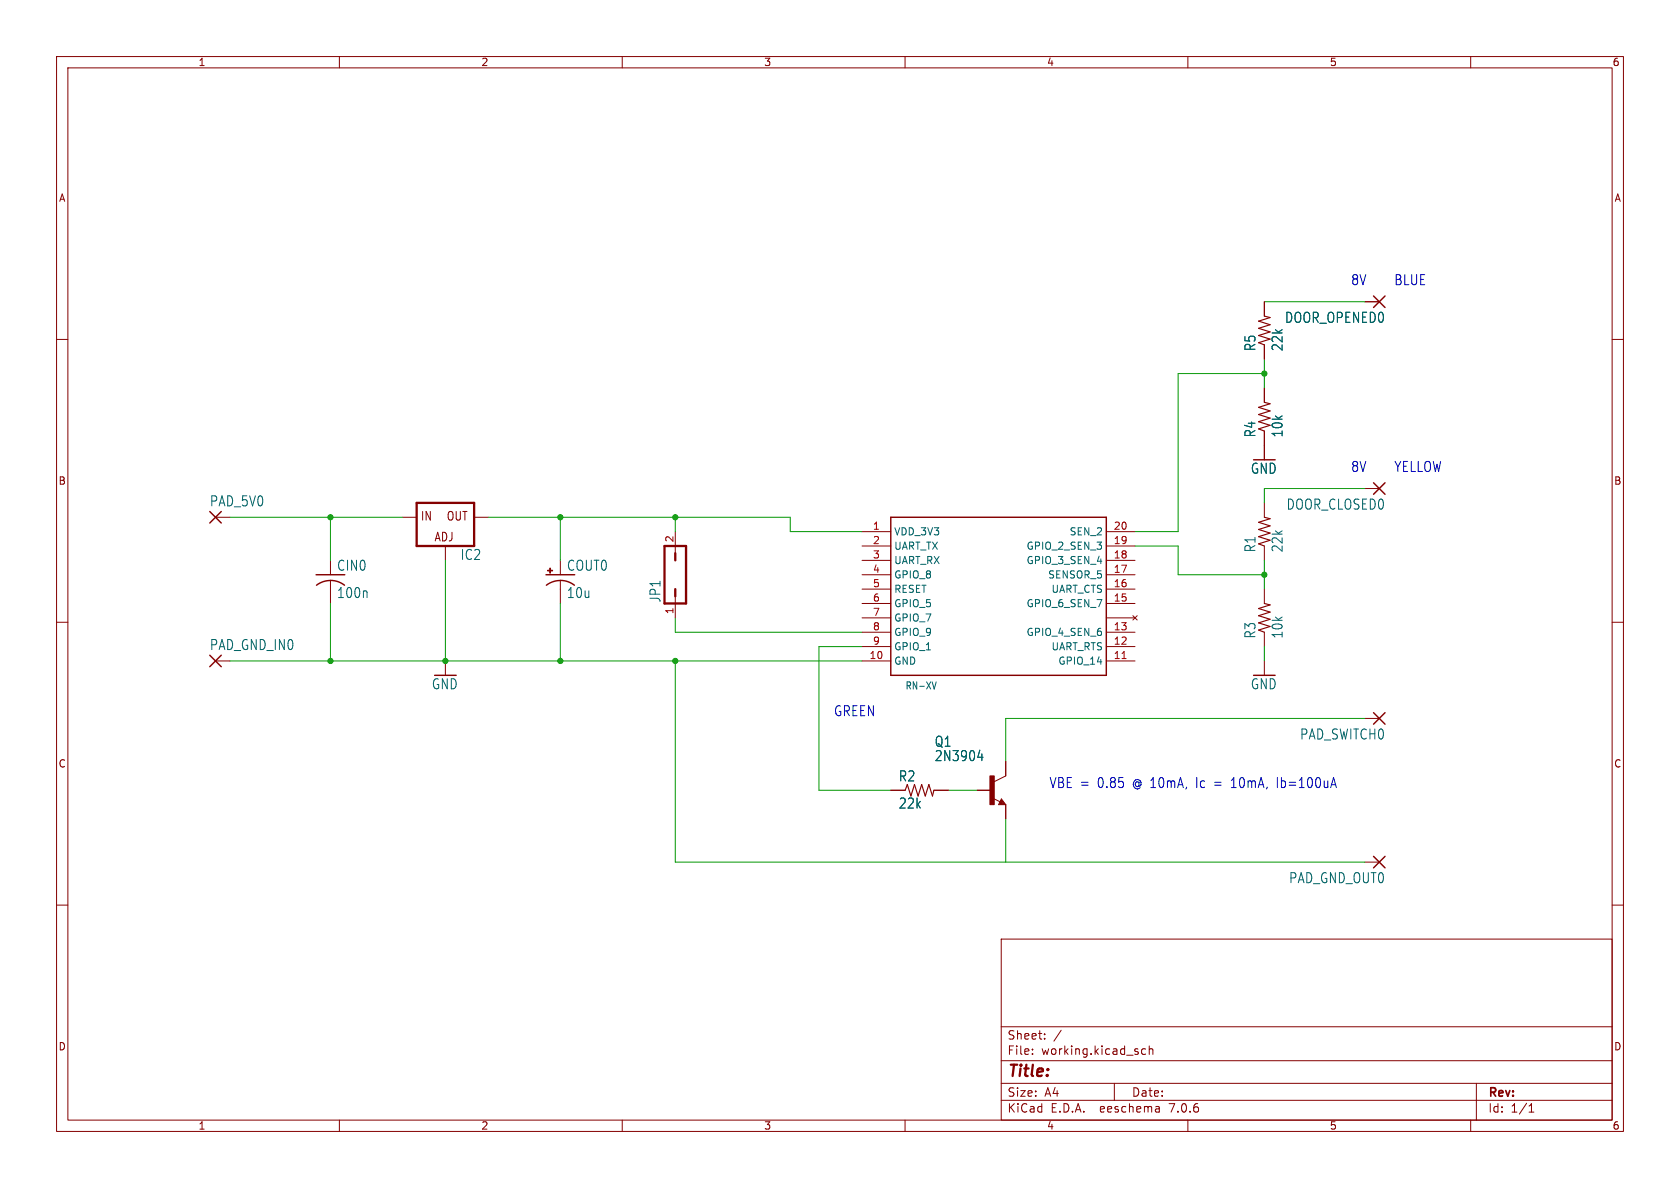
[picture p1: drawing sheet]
(kicad_sch (version 20230121) (generator eeschema)

 (paper "A4")

 (lib_symbols
  (symbol "working-eagle-import:2,54/1,0" (in_bom yes) (on_board yes)
   (property "Reference" "PAD" (at -1.143 1.8542 0) (effects (font (size 1.778 1.5113)) (justify left bottom)))
   (property "Value" "" (at -1.143 -3.302 0) (effects (font (size 1.778 1.5113)) (justify left bottom)))
   (property "Footprint" "working:2,54_1,0" (at 0 0 0) (effects (font (size 1.27 1.27)) hide))
   (property "Datasheet" "" (at 0 0 0) (effects (font (size 1.27 1.27)) hide))
   (property "ki_locked" "" (at 0 0 0) (effects (font (size 1.27 1.27))))
   (symbol "2,54/1,0_1_0"
    (polyline (pts (xy -1.016 -1.016) (xy 1.016 1.016)) (stroke (width 0.254) (type solid)) (fill (type none)))
    (polyline (pts (xy -1.016 1.016) (xy 1.016 -1.016)) (stroke (width 0.254) (type solid)) (fill (type none)))
    (pin passive line (at 2.54 0 180) (length 2.54) (name "P" (effects (font (size 0 0)))) (number "1" (effects (font (size 0 0)))))))
  (symbol "working-eagle-import:2N3904" (in_bom yes) (on_board yes)
   (property "Reference" "Q" (at -10.16 7.62 0) (effects (font (size 1.778 1.5113)) (justify left bottom)))
   (property "Value" "" (at -10.16 5.08 0) (effects (font (size 1.778 1.5113)) (justify left bottom)))
   (property "Footprint" "working:TO92" (at 0 0 0) (effects (font (size 1.27 1.27)) hide))
   (property "Datasheet" "" (at 0 0 0) (effects (font (size 1.27 1.27)) hide))
   (property "ki_locked" "" (at 0 0 0) (effects (font (size 1.27 1.27))))
   (symbol "2N3904_1_0"
    (rectangle (start -0.254 -2.54) (end 0.508 2.54) (stroke (width 0) (type default)) (fill (type outline)))
    (polyline (pts (xy 1.27 -2.54) (xy 1.778 -1.524)) (stroke (width 0.1524) (type solid)) (fill (type none)))
    (polyline (pts (xy 1.524 -2.413) (xy 2.286 -2.413)) (stroke (width 0.254) (type solid)) (fill (type none)))
    (polyline (pts (xy 1.524 -2.286) (xy 1.905 -2.286)) (stroke (width 0.254) (type solid)) (fill (type none)))
    (polyline (pts (xy 1.54 -2.04) (xy 0.308 -1.424)) (stroke (width 0.1524) (type solid)) (fill (type none)))
    (polyline (pts (xy 1.778 -1.778) (xy 1.524 -2.286)) (stroke (width 0.254) (type solid)) (fill (type none)))
    (polyline (pts (xy 1.778 -1.524) (xy 2.54 -2.54)) (stroke (width 0.1524) (type solid)) (fill (type none)))
    (polyline (pts (xy 1.905 -2.286) (xy 1.778 -2.032)) (stroke (width 0.254) (type solid)) (fill (type none)))
    (polyline (pts (xy 2.286 -2.413) (xy 1.778 -1.778)) (stroke (width 0.254) (type solid)) (fill (type none)))
    (polyline (pts (xy 2.54 -2.54) (xy 1.27 -2.54)) (stroke (width 0.1524) (type solid)) (fill (type none)))
    (polyline (pts (xy 2.54 2.54) (xy 0.508 1.524)) (stroke (width 0.1524) (type solid)) (fill (type none)))
    (pin passive line (at 2.54 5.08 270) (length 2.54) (name "C" (effects (font (size 0 0)))) (number "1" (effects (font (size 0 0)))))
    (pin passive line (at -2.54 0 0) (length 2.54) (name "B" (effects (font (size 0 0)))) (number "2" (effects (font (size 0 0)))))
    (pin passive line (at 2.54 -5.08 90) (length 2.54) (name "E" (effects (font (size 0 0)))) (number "3" (effects (font (size 0 0)))))))
  (symbol "working-eagle-import:C-US025-024X044" (in_bom yes) (on_board yes)
   (property "Reference" "C" (at 1.016 0.635 0) (effects (font (size 1.778 1.5113)) (justify left bottom)))
   (property "Value" "" (at 1.016 -4.191 0) (effects (font (size 1.778 1.5113)) (justify left bottom)))
   (property "Footprint" "working:C025-024X044" (at 0 0 0) (effects (font (size 1.27 1.27)) hide))
   (property "Datasheet" "" (at 0 0 0) (effects (font (size 1.27 1.27)) hide))
   (property "ki_locked" "" (at 0 0 0) (effects (font (size 1.27 1.27))))
   (symbol "C-US025-024X044_1_0"
    (arc (start 0 -1.0161) (mid -1.302 -1.2303) (end -2.4668 -1.8504) (stroke (width 0.254) (type solid)) (fill (type none)))
    (polyline (pts (xy -2.54 0) (xy 2.54 0)) (stroke (width 0.254) (type solid)) (fill (type none)))
    (polyline (pts (xy 0 -1.016) (xy 0 -2.54)) (stroke (width 0.1524) (type solid)) (fill (type none)))
    (arc (start 2.4892 -1.8541) (mid 1.3158 -1.2194) (end 0 -1) (stroke (width 0.254) (type solid)) (fill (type none)))
    (pin passive line (at 0 2.54 270) (length 2.54) (name "1" (effects (font (size 0 0)))) (number "1" (effects (font (size 0 0)))))
    (pin passive line (at 0 -5.08 90) (length 2.54) (name "2" (effects (font (size 0 0)))) (number "2" (effects (font (size 0 0)))))))
  (symbol "working-eagle-import:CPOL-USE2,5-6E" (in_bom yes) (on_board yes)
   (property "Reference" "C" (at 1.016 0.635 0) (effects (font (size 1.778 1.5113)) (justify left bottom)))
   (property "Value" "" (at 1.016 -4.191 0) (effects (font (size 1.778 1.5113)) (justify left bottom)))
   (property "Footprint" "working:E2,5-6E" (at 0 0 0) (effects (font (size 1.27 1.27)) hide))
   (property "Datasheet" "" (at 0 0 0) (effects (font (size 1.27 1.27)) hide))
   (property "ki_locked" "" (at 0 0 0) (effects (font (size 1.27 1.27))))
   (symbol "CPOL-USE2,5-6E_1_0"
    (rectangle (start -2.253 0.668) (end -1.364 0.795) (stroke (width 0) (type default)) (fill (type outline)))
    (rectangle (start -1.872 0.287) (end -1.745 1.176) (stroke (width 0) (type default)) (fill (type outline)))
    (arc (start 0 -1.0161) (mid -1.3021 -1.2303) (end -2.4669 -1.8504) (stroke (width 0.254) (type solid)) (fill (type none)))
    (polyline (pts (xy -2.54 0) (xy 2.54 0)) (stroke (width 0.254) (type solid)) (fill (type none)))
    (polyline (pts (xy 0 -1.016) (xy 0 -2.54)) (stroke (width 0.1524) (type solid)) (fill (type none)))
    (arc (start 2.4892 -1.8541) (mid 1.3158 -1.2194) (end 0 -1) (stroke (width 0.254) (type solid)) (fill (type none)))
    (pin passive line (at 0 2.54 270) (length 2.54) (name "+" (effects (font (size 0 0)))) (number "+" (effects (font (size 0 0)))))
    (pin passive line (at 0 -5.08 90) (length 2.54) (name "-" (effects (font (size 0 0)))) (number "-" (effects (font (size 0 0)))))))
  (symbol "working-eagle-import:GND" (power) (in_bom yes) (on_board yes)
   (property "Reference" "#GND" (at 0 0 0) (effects (font (size 1.27 1.27)) hide))
   (property "Value" "GND" (at -2.54 -2.54 0) (effects (font (size 1.778 1.5113)) (justify left bottom)))
   (property "Footprint" "" (at 0 0 0) (effects (font (size 1.27 1.27)) hide))
   (property "Datasheet" "" (at 0 0 0) (effects (font (size 1.27 1.27)) hide))
   (property "ki_locked" "" (at 0 0 0) (effects (font (size 1.27 1.27))))
   (symbol "GND_1_0"
    (polyline (pts (xy -1.905 0) (xy 1.905 0)) (stroke (width 0.254) (type solid)) (fill (type none)))
    (pin power_in line (at 0 2.54 270) (length 2.54) (name "GND" (effects (font (size 0 0)))) (number "1" (effects (font (size 0 0)))))))
  (symbol "working-eagle-import:JP1Q" (in_bom yes) (on_board yes)
   (property "Reference" "JP" (at -2.54 -5.08 90) (effects (font (size 1.778 1.5113)) (justify left bottom)))
   (property "Value" "" (at 4.445 -5.08 90) (effects (font (size 1.778 1.5113)) (justify left bottom)))
   (property "Footprint" "working:JP1" (at 0 0 0) (effects (font (size 1.27 1.27)) hide))
   (property "Datasheet" "" (at 0 0 0) (effects (font (size 1.27 1.27)) hide))
   (property "ki_locked" "" (at 0 0 0) (effects (font (size 1.27 1.27))))
   (symbol "JP1Q_1_0"
    (polyline (pts (xy -1.905 -5.08) (xy -1.905 5.08)) (stroke (width 0.4064) (type solid)) (fill (type none)))
    (polyline (pts (xy -1.905 5.08) (xy 1.905 5.08)) (stroke (width 0.4064) (type solid)) (fill (type none)))
    (polyline (pts (xy 0 -3.81) (xy 0 -5.08)) (stroke (width 0.1524) (type solid)) (fill (type none)))
    (polyline (pts (xy 0 -2.54) (xy 0 -3.81)) (stroke (width 0.4064) (type solid)) (fill (type none)))
    (polyline (pts (xy 0 2.54) (xy 0 3.81)) (stroke (width 0.4064) (type solid)) (fill (type none)))
    (polyline (pts (xy 0 3.81) (xy 0 5.08)) (stroke (width 0.1524) (type solid)) (fill (type none)))
    (polyline (pts (xy 1.905 -5.08) (xy -1.905 -5.08)) (stroke (width 0.4064) (type solid)) (fill (type none)))
    (polyline (pts (xy 1.905 5.08) (xy 1.905 -5.08)) (stroke (width 0.4064) (type solid)) (fill (type none)))
    (pin passive line (at 0 -7.62 90) (length 2.54) (name "1" (effects (font (size 0 0)))) (number "1" (effects (font (size 1.27 1.27)))))
    (pin passive line (at 0 7.62 270) (length 2.54) (name "2" (effects (font (size 0 0)))) (number "2" (effects (font (size 1.27 1.27)))))))
  (symbol "working-eagle-import:LM317TS" (in_bom yes) (on_board yes)
   (property "Reference" "IC" (at 2.54 -7.62 0) (effects (font (size 1.778 1.5113)) (justify left bottom)))
   (property "Value" "" (at 2.54 -10.16 0) (effects (font (size 1.778 1.5113)) (justify left bottom)))
   (property "Footprint" "working:317TS" (at 0 0 0) (effects (font (size 1.27 1.27)) hide))
   (property "Datasheet" "" (at 0 0 0) (effects (font (size 1.27 1.27)) hide))
   (property "ki_locked" "" (at 0 0 0) (effects (font (size 1.27 1.27))))
   (symbol "LM317TS_1_0"
    (polyline (pts (xy -5.08 -5.08) (xy 5.08 -5.08)) (stroke (width 0.4064) (type solid)) (fill (type none)))
    (polyline (pts (xy -5.08 2.54) (xy -5.08 -5.08)) (stroke (width 0.4064) (type solid)) (fill (type none)))
    (polyline (pts (xy 5.08 -5.08) (xy 5.08 2.54)) (stroke (width 0.4064) (type solid)) (fill (type none)))
    (polyline (pts (xy 5.08 2.54) (xy -5.08 2.54)) (stroke (width 0.4064) (type solid)) (fill (type none)))
    (text "ADJ" (at -2.032 -4.318 0) (effects (font (size 1.524 1.2954)) (justify left bottom)))
    (text "IN" (at -4.445 -0.635 0) (effects (font (size 1.524 1.2954)) (justify left bottom)))
    (text "OUT" (at 0.127 -0.635 0) (effects (font (size 1.524 1.2954)) (justify left bottom)))
    (pin input line (at 0 -7.62 90) (length 2.54) (name "ADJ" (effects (font (size 0 0)))) (number "1" (effects (font (size 0 0)))))
    (pin passive line (at 7.62 0 180) (length 2.54) (name "OUT" (effects (font (size 0 0)))) (number "2" (effects (font (size 0 0)))))
    (pin input line (at -7.62 0 0) (length 2.54) (name "IN" (effects (font (size 0 0)))) (number "3" (effects (font (size 0 0)))))))
  (symbol "working-eagle-import:R-US_0204/2V" (in_bom yes) (on_board yes)
   (property "Reference" "R" (at -3.81 1.4986 0) (effects (font (size 1.778 1.5113)) (justify left bottom)))
   (property "Value" "" (at -3.81 -3.302 0) (effects (font (size 1.778 1.5113)) (justify left bottom)))
   (property "Footprint" "working:0204V" (at 0 0 0) (effects (font (size 1.27 1.27)) hide))
   (property "Datasheet" "" (at 0 0 0) (effects (font (size 1.27 1.27)) hide))
   (property "ki_locked" "" (at 0 0 0) (effects (font (size 1.27 1.27))))
   (symbol "R-US_0204/2V_1_0"
    (polyline (pts (xy -2.54 0) (xy -2.159 1.016)) (stroke (width 0.2032) (type solid)) (fill (type none)))
    (polyline (pts (xy -2.159 1.016) (xy -1.524 -1.016)) (stroke (width 0.2032) (type solid)) (fill (type none)))
    (polyline (pts (xy -1.524 -1.016) (xy -0.889 1.016)) (stroke (width 0.2032) (type solid)) (fill (type none)))
    (polyline (pts (xy -0.889 1.016) (xy -0.254 -1.016)) (stroke (width 0.2032) (type solid)) (fill (type none)))
    (polyline (pts (xy -0.254 -1.016) (xy 0.381 1.016)) (stroke (width 0.2032) (type solid)) (fill (type none)))
    (polyline (pts (xy 0.381 1.016) (xy 1.016 -1.016)) (stroke (width 0.2032) (type solid)) (fill (type none)))
    (polyline (pts (xy 1.016 -1.016) (xy 1.651 1.016)) (stroke (width 0.2032) (type solid)) (fill (type none)))
    (polyline (pts (xy 1.651 1.016) (xy 2.286 -1.016)) (stroke (width 0.2032) (type solid)) (fill (type none)))
    (polyline (pts (xy 2.286 -1.016) (xy 2.54 0)) (stroke (width 0.2032) (type solid)) (fill (type none)))
    (pin passive line (at -5.08 0 0) (length 2.54) (name "1" (effects (font (size 0 0)))) (number "1" (effects (font (size 0 0)))))
    (pin passive line (at 5.08 0 180) (length 2.54) (name "2" (effects (font (size 0 0)))) (number "2" (effects (font (size 0 0)))))))
  (symbol "working-eagle-import:R-US_0207/12" (in_bom yes) (on_board yes)
   (property "Reference" "R" (at -3.81 1.4986 0) (effects (font (size 1.778 1.5113)) (justify left bottom)))
   (property "Value" "" (at -3.81 -3.302 0) (effects (font (size 1.778 1.5113)) (justify left bottom)))
   (property "Footprint" "working:0207_12" (at 0 0 0) (effects (font (size 1.27 1.27)) hide))
   (property "Datasheet" "" (at 0 0 0) (effects (font (size 1.27 1.27)) hide))
   (property "ki_locked" "" (at 0 0 0) (effects (font (size 1.27 1.27))))
   (symbol "R-US_0207/12_1_0"
    (polyline (pts (xy -2.54 0) (xy -2.159 1.016)) (stroke (width 0.2032) (type solid)) (fill (type none)))
    (polyline (pts (xy -2.159 1.016) (xy -1.524 -1.016)) (stroke (width 0.2032) (type solid)) (fill (type none)))
    (polyline (pts (xy -1.524 -1.016) (xy -0.889 1.016)) (stroke (width 0.2032) (type solid)) (fill (type none)))
    (polyline (pts (xy -0.889 1.016) (xy -0.254 -1.016)) (stroke (width 0.2032) (type solid)) (fill (type none)))
    (polyline (pts (xy -0.254 -1.016) (xy 0.381 1.016)) (stroke (width 0.2032) (type solid)) (fill (type none)))
    (polyline (pts (xy 0.381 1.016) (xy 1.016 -1.016)) (stroke (width 0.2032) (type solid)) (fill (type none)))
    (polyline (pts (xy 1.016 -1.016) (xy 1.651 1.016)) (stroke (width 0.2032) (type solid)) (fill (type none)))
    (polyline (pts (xy 1.651 1.016) (xy 2.286 -1.016)) (stroke (width 0.2032) (type solid)) (fill (type none)))
    (polyline (pts (xy 2.286 -1.016) (xy 2.54 0)) (stroke (width 0.2032) (type solid)) (fill (type none)))
    (pin passive line (at -5.08 0 0) (length 2.54) (name "1" (effects (font (size 0 0)))) (number "1" (effects (font (size 0 0)))))
    (pin passive line (at 5.08 0 180) (length 2.54) (name "2" (effects (font (size 0 0)))) (number "2" (effects (font (size 0 0)))))))
  (symbol "working-eagle-import:RN-XV" (in_bom yes) (on_board yes)
   (property "Reference" "" (at -33.02 10.16 0) (effects (font (size 1.27 1.0795)) (justify left bottom) hide))
   (property "Value" "" (at -33.02 -22.86 0) (effects (font (size 1.27 1.0795)) (justify left bottom)))
   (property "Footprint" "working:RN-XV" (at 0 0 0) (effects (font (size 1.27 1.27)) hide))
   (property "Datasheet" "" (at 0 0 0) (effects (font (size 1.27 1.27)) hide))
   (property "ki_locked" "" (at 0 0 0) (effects (font (size 1.27 1.27))))
   (symbol "RN-XV_1_0"
    (polyline (pts (xy -35.56 -20.32) (xy -35.56 7.62)) (stroke (width 0.254) (type solid)) (fill (type none)))
    (polyline (pts (xy -35.56 7.62) (xy 2.54 7.62)) (stroke (width 0.254) (type solid)) (fill (type none)))
    (polyline (pts (xy 2.54 -20.32) (xy -35.56 -20.32)) (stroke (width 0.254) (type solid)) (fill (type none)))
    (polyline (pts (xy 2.54 7.62) (xy 2.54 -20.32)) (stroke (width 0.254) (type solid)) (fill (type none)))
    (pin power_in line (at -40.64 5.08 0) (length 5.08) (name "VDD_3V3" (effects (font (size 1.27 1.27)))) (number "1" (effects (font (size 1.27 1.27)))))
    (pin power_in line (at -40.64 -17.78 0) (length 5.08) (name "GND" (effects (font (size 1.27 1.27)))) (number "10" (effects (font (size 1.27 1.27)))))
    (pin bidirectional line (at 7.62 -17.78 180) (length 5.08) (name "GPIO_14" (effects (font (size 1.27 1.27)))) (number "11" (effects (font (size 1.27 1.27)))))
    (pin output line (at 7.62 -15.24 180) (length 5.08) (name "UART_RTS" (effects (font (size 1.27 1.27)))) (number "12" (effects (font (size 1.27 1.27)))))
    (pin bidirectional line (at 7.62 -12.7 180) (length 5.08) (name "GPIO_4_SEN_6" (effects (font (size 1.27 1.27)))) (number "13" (effects (font (size 1.27 1.27)))))
    (pin no_connect line (at 7.62 -10.16 180) (length 5.08) (name "NOT_USED" (effects (font (size 0 0)))) (number "14" (effects (font (size 0 0)))))
    (pin bidirectional line (at 7.62 -7.62 180) (length 5.08) (name "GPIO_6_SEN_7" (effects (font (size 1.27 1.27)))) (number "15" (effects (font (size 1.27 1.27)))))
    (pin input line (at 7.62 -5.08 180) (length 5.08) (name "UART_CTS" (effects (font (size 1.27 1.27)))) (number "16" (effects (font (size 1.27 1.27)))))
    (pin input line (at 7.62 -2.54 180) (length 5.08) (name "SENSOR_5" (effects (font (size 1.27 1.27)))) (number "17" (effects (font (size 1.27 1.27)))))
    (pin bidirectional line (at 7.62 0 180) (length 5.08) (name "GPIO_3_SEN_4" (effects (font (size 1.27 1.27)))) (number "18" (effects (font (size 1.27 1.27)))))
    (pin bidirectional line (at 7.62 2.54 180) (length 5.08) (name "GPIO_2_SEN_3" (effects (font (size 1.27 1.27)))) (number "19" (effects (font (size 1.27 1.27)))))
    (pin output line (at -40.64 2.54 0) (length 5.08) (name "UART_TX" (effects (font (size 1.27 1.27)))) (number "2" (effects (font (size 1.27 1.27)))))
    (pin input line (at 7.62 5.08 180) (length 5.08) (name "SEN_2" (effects (font (size 1.27 1.27)))) (number "20" (effects (font (size 1.27 1.27)))))
    (pin input line (at -40.64 0 0) (length 5.08) (name "UART_RX" (effects (font (size 1.27 1.27)))) (number "3" (effects (font (size 1.27 1.27)))))
    (pin bidirectional line (at -40.64 -2.54 0) (length 5.08) (name "GPIO_8" (effects (font (size 1.27 1.27)))) (number "4" (effects (font (size 1.27 1.27)))))
    (pin input line (at -40.64 -5.08 0) (length 5.08) (name "RESET" (effects (font (size 1.27 1.27)))) (number "5" (effects (font (size 1.27 1.27)))))
    (pin bidirectional line (at -40.64 -7.62 0) (length 5.08) (name "GPIO_5" (effects (font (size 1.27 1.27)))) (number "6" (effects (font (size 1.27 1.27)))))
    (pin bidirectional line (at -40.64 -10.16 0) (length 5.08) (name "GPIO_7" (effects (font (size 1.27 1.27)))) (number "7" (effects (font (size 1.27 1.27)))))
    (pin bidirectional line (at -40.64 -12.7 0) (length 5.08) (name "GPIO_9" (effects (font (size 1.27 1.27)))) (number "8" (effects (font (size 1.27 1.27)))))
    (pin bidirectional line (at -40.64 -15.24 0) (length 5.08) (name "GPIO_1" (effects (font (size 1.27 1.27)))) (number "9" (effects (font (size 1.27 1.27))))))))

 (junction (at 58.42 116.84) (diameter 0) (color 0 0 0 0))
 (junction (at 119.38 116.84) (diameter 0) (color 0 0 0 0))
 (junction (at 78.74 116.84) (diameter 0) (color 0 0 0 0))
 (junction (at 223.52 101.6) (diameter 0) (color 0 0 0 0))
 (junction (at 99.06 91.44) (diameter 0) (color 0 0 0 0))
 (junction (at 119.38 91.44) (diameter 0) (color 0 0 0 0))
 (junction (at 58.42 91.44) (diameter 0) (color 0 0 0 0))
 (junction (at 99.06 116.84) (diameter 0) (color 0 0 0 0))
 (junction (at 223.52 66.04) (diameter 0) (color 0 0 0 0))

 (wire (pts (xy 139.7 93.98) (xy 139.7 91.44)) (stroke (width 0.1524) (type solid)))
 (wire (pts (xy 152.4 93.98) (xy 139.7 93.98)) (stroke (width 0.1524) (type solid)))
 (wire (pts (xy 119.38 93.98) (xy 119.38 91.44)) (stroke (width 0.1524) (type solid)))
 (wire (pts (xy 58.42 116.84) (xy 78.74 116.84)) (stroke (width 0.1524) (type solid)))
 (wire (pts (xy 71.12 91.44) (xy 58.42 91.44)) (stroke (width 0.1524) (type solid)))
 (wire (pts (xy 208.28 93.98) (xy 208.28 66.04)) (stroke (width 0.1524) (type solid)))
 (wire (pts (xy 119.38 152.4) (xy 177.8 152.4)) (stroke (width 0.1524) (type solid)))
 (wire (pts (xy 58.42 106.68) (xy 58.42 116.84)) (stroke (width 0.1524) (type solid)))
 (wire (pts (xy 241.3 127) (xy 177.8 127)) (stroke (width 0.1524) (type solid)))
 (wire (pts (xy 139.7 91.44) (xy 119.38 91.44)) (stroke (width 0.1524) (type solid)))
 (wire (pts (xy 241.3 152.4) (xy 177.8 152.4)) (stroke (width 0.1524) (type solid)))
 (wire (pts (xy 223.52 116.84) (xy 223.52 114.3)) (stroke (width 0.1524) (type solid)))
 (wire (pts (xy 223.52 99.06) (xy 223.52 101.6)) (stroke (width 0.1524) (type solid)))
 (wire (pts (xy 119.38 111.76) (xy 119.38 109.22)) (stroke (width 0.1524) (type solid)))
 (wire (pts (xy 99.06 91.44) (xy 99.06 99.06)) (stroke (width 0.1524) (type solid)))
 (wire (pts (xy 223.52 53.34) (xy 241.3 53.34)) (stroke (width 0.1524) (type solid)))
 (wire (pts (xy 144.78 114.3) (xy 144.78 139.7)) (stroke (width 0.1524) (type solid)))
 (wire (pts (xy 223.52 101.6) (xy 223.52 104.14)) (stroke (width 0.1524) (type solid)))
 (wire (pts (xy 208.28 101.6) (xy 223.52 101.6)) (stroke (width 0.1524) (type solid)))
 (wire (pts (xy 58.42 91.44) (xy 58.42 99.06)) (stroke (width 0.1524) (type solid)))
 (wire (pts (xy 223.52 86.36) (xy 241.3 86.36)) (stroke (width 0.1524) (type solid)))
 (wire (pts (xy 208.28 96.52) (xy 208.28 101.6)) (stroke (width 0.1524) (type solid)))
 (wire (pts (xy 78.74 99.06) (xy 78.74 116.84)) (stroke (width 0.1524) (type solid)))
 (wire (pts (xy 40.64 116.84) (xy 58.42 116.84)) (stroke (width 0.1524) (type solid)))
 (wire (pts (xy 208.28 66.04) (xy 223.52 66.04)) (stroke (width 0.1524) (type solid)))
 (wire (pts (xy 144.78 139.7) (xy 157.48 139.7)) (stroke (width 0.1524) (type solid)))
 (wire (pts (xy 200.66 96.52) (xy 208.28 96.52)) (stroke (width 0.1524) (type solid)))
 (wire (pts (xy 119.38 91.44) (xy 99.06 91.44)) (stroke (width 0.1524) (type solid)))
 (wire (pts (xy 223.52 88.9) (xy 223.52 86.36)) (stroke (width 0.1524) (type solid)))
 (wire (pts (xy 167.64 139.7) (xy 172.72 139.7)) (stroke (width 0.1524) (type solid)))
 (wire (pts (xy 177.8 127) (xy 177.8 134.62)) (stroke (width 0.1524) (type solid)))
 (wire (pts (xy 223.52 63.5) (xy 223.52 66.04)) (stroke (width 0.1524) (type solid)))
 (wire (pts (xy 40.64 91.44) (xy 58.42 91.44)) (stroke (width 0.1524) (type solid)))
 (wire (pts (xy 119.38 116.84) (xy 152.4 116.84)) (stroke (width 0.1524) (type solid)))
 (wire (pts (xy 152.4 111.76) (xy 119.38 111.76)) (stroke (width 0.1524) (type solid)))
 (wire (pts (xy 119.38 116.84) (xy 119.38 152.4)) (stroke (width 0.1524) (type solid)))
 (wire (pts (xy 78.74 116.84) (xy 99.06 116.84)) (stroke (width 0.1524) (type solid)))
 (wire (pts (xy 177.8 152.4) (xy 177.8 144.78)) (stroke (width 0.1524) (type solid)))
 (wire (pts (xy 152.4 114.3) (xy 144.78 114.3)) (stroke (width 0.1524) (type solid)))
 (wire (pts (xy 200.66 93.98) (xy 208.28 93.98)) (stroke (width 0.1524) (type solid)))
 (wire (pts (xy 119.38 116.84) (xy 99.06 116.84)) (stroke (width 0.1524) (type solid)))
 (wire (pts (xy 99.06 116.84) (xy 99.06 106.68)) (stroke (width 0.1524) (type solid)))
 (wire (pts (xy 223.52 66.04) (xy 223.52 68.58)) (stroke (width 0.1524) (type solid)))
 (wire (pts (xy 86.36 91.44) (xy 99.06 91.44)) (stroke (width 0.1524) (type solid)))

 (text "8V" (at 238.76 83.82 0) (effects (font (size 1.778 1.5113)) (justify left bottom)))
 (text "8V" (at 238.76 50.8 0) (effects (font (size 1.778 1.5113)) (justify left bottom)))
 (text "GREEN" (at 147.32 127 0) (effects (font (size 1.778 1.5113)) (justify left bottom)))
 (text "YELLOW" (at 246.38 83.82 0) (effects (font (size 1.778 1.5113)) (justify left bottom)))
 (text "BLUE" (at 246.38 50.8 0) (effects (font (size 1.778 1.5113)) (justify left bottom)))
 (text "VBE = 0.85 @ 10mA, Ic = 10mA, Ib=100uA" (at 185.42 139.7 0) (effects (font (size 1.778 1.5113)) (justify left bottom)))

 (symbol (lib_id "working-eagle-import:GND") (at 223.52 81.28 0) (unit 1) (in_bom yes) (on_board yes) (dnp no)
  (property "Reference" "#GND3" (at 223.52 81.28 0) (effects (font (size 1.27 1.27)) hide))
  (property "Value" "GND" (at 220.98 83.82 0) (effects (font (size 1.778 1.5113)) (justify left bottom)))
  (property "Footprint" "" (at 223.52 81.28 0) (effects (font (size 1.27 1.27)) hide))
  (property "Datasheet" "" (at 223.52 81.28 0) (effects (font (size 1.27 1.27)) hide)) (pin "1"))

 (symbol (lib_id "working-eagle-import:R-US_0207/12") (at 223.52 93.98 90) (unit 1) (in_bom yes) (on_board yes) (dnp no)
  (property "Reference" "R1" (at 222.0214 97.79 0) (effects (font (size 1.778 1.5113)) (justify left bottom)))
  (property "Value" "22k" (at 226.822 97.79 0) (effects (font (size 1.778 1.5113)) (justify left bottom)))
  (property "Footprint" "working:0207_12" (at 223.52 93.98 0) (effects (font (size 1.27 1.27)) hide))
  (property "Datasheet" "" (at 223.52 93.98 0) (effects (font (size 1.27 1.27)) hide)) (pin "1") (pin "2"))

 (symbol (lib_id "working-eagle-import:R-US_0204/2V") (at 223.52 73.66 90) (unit 1) (in_bom yes) (on_board yes) (dnp no)
  (property "Reference" "R4" (at 222.0214 77.47 0) (effects (font (size 1.778 1.5113)) (justify left bottom)))
  (property "Value" "10k" (at 226.822 77.47 0) (effects (font (size 1.778 1.5113)) (justify left bottom)))
  (property "Footprint" "working:0204V" (at 223.52 73.66 0) (effects (font (size 1.27 1.27)) hide))
  (property "Datasheet" "" (at 223.52 73.66 0) (effects (font (size 1.27 1.27)) hide)) (pin "1") (pin "2"))

 (symbol (lib_id "working-eagle-import:C-US025-024X044") (at 58.42 101.6 0) (unit 1) (in_bom yes) (on_board yes) (dnp no)
  (property "Reference" "CIN0" (at 59.436 100.965 0) (effects (font (size 1.778 1.5113)) (justify left bottom)))
  (property "Value" "100n" (at 59.436 105.791 0) (effects (font (size 1.778 1.5113)) (justify left bottom)))
  (property "Footprint" "working:C025-024X044" (at 58.42 101.6 0) (effects (font (size 1.27 1.27)) hide))
  (property "Datasheet" "" (at 58.42 101.6 0) (effects (font (size 1.27 1.27)) hide)) (pin "1") (pin "2"))

 (symbol (lib_id "working-eagle-import:LM317TS") (at 78.74 91.44 0) (unit 1) (in_bom yes) (on_board yes) (dnp no)
  (property "Reference" "IC2" (at 81.28 99.06 0) (effects (font (size 1.778 1.5113)) (justify left bottom)))
  (property "Value" "LM317TS" (at 81.28 101.6 0) (effects (font (size 1.778 1.5113)) (justify left bottom) hide))
  (property "Footprint" "working:317TS" (at 78.74 91.44 0) (effects (font (size 1.27 1.27)) hide))
  (property "Datasheet" "" (at 78.74 91.44 0) (effects (font (size 1.27 1.27)) hide)) (pin "1") (pin "2") (pin "3"))

 (symbol (lib_id "working-eagle-import:2,54/1,0") (at 243.84 152.4 180) (unit 1) (in_bom yes) (on_board yes) (dnp no)
  (property "Reference" "PAD_GND_OUT0" (at 244.983 154.2542 0) (effects (font (size 1.778 1.5113)) (justify left bottom)))
  (property "Value" "2,54/1,0" (at 244.983 149.098 0) (effects (font (size 1.778 1.5113)) (justify left bottom) hide))
  (property "Footprint" "working:2,54_1,0" (at 243.84 152.4 0) (effects (font (size 1.27 1.27)) hide))
  (property "Datasheet" "" (at 243.84 152.4 0) (effects (font (size 1.27 1.27)) hide)) (pin "1"))

 (symbol (lib_id "working-eagle-import:R-US_0204/2V") (at 223.52 58.42 90) (unit 1) (in_bom yes) (on_board yes) (dnp no)
  (property "Reference" "R5" (at 222.0214 62.23 0) (effects (font (size 1.778 1.5113)) (justify left bottom)))
  (property "Value" "22k" (at 226.822 62.23 0) (effects (font (size 1.778 1.5113)) (justify left bottom)))
  (property "Footprint" "working:0204V" (at 223.52 58.42 0) (effects (font (size 1.27 1.27)) hide))
  (property "Datasheet" "" (at 223.52 58.42 0) (effects (font (size 1.27 1.27)) hide)) (pin "1") (pin "2"))

 (symbol (lib_id "working-eagle-import:2,54/1,0") (at 243.84 86.36 180) (unit 1) (in_bom yes) (on_board yes) (dnp no)
  (property "Reference" "DOOR_CLOSED0" (at 244.983 88.2142 0) (effects (font (size 1.778 1.5113)) (justify left bottom)))
  (property "Value" "2,54/1,0" (at 244.983 83.058 0) (effects (font (size 1.778 1.5113)) (justify left bottom) hide))
  (property "Footprint" "working:2,54_1,0" (at 243.84 86.36 0) (effects (font (size 1.27 1.27)) hide))
  (property "Datasheet" "" (at 243.84 86.36 0) (effects (font (size 1.27 1.27)) hide)) (pin "1"))

 (symbol (lib_id "working-eagle-import:2,54/1,0") (at 243.84 127 180) (unit 1) (in_bom yes) (on_board yes) (dnp no)
  (property "Reference" "PAD_SWITCH0" (at 244.983 128.8542 0) (effects (font (size 1.778 1.5113)) (justify left bottom)))
  (property "Value" "2,54/1,0" (at 244.983 123.698 0) (effects (font (size 1.778 1.5113)) (justify left bottom) hide))
  (property "Footprint" "working:2,54_1,0" (at 243.84 127 0) (effects (font (size 1.27 1.27)) hide))
  (property "Datasheet" "" (at 243.84 127 0) (effects (font (size 1.27 1.27)) hide)) (pin "1"))

 (symbol (lib_id "working-eagle-import:2,54/1,0") (at 38.1 116.84 0) (unit 1) (in_bom yes) (on_board yes) (dnp no)
  (property "Reference" "PAD_GND_IN0" (at 36.957 114.9858 0) (effects (font (size 1.778 1.5113)) (justify left bottom)))
  (property "Value" "2,54/1,0" (at 36.957 120.142 0) (effects (font (size 1.778 1.5113)) (justify left bottom) hide))
  (property "Footprint" "working:2,54_1,0" (at 38.1 116.84 0) (effects (font (size 1.27 1.27)) hide))
  (property "Datasheet" "" (at 38.1 116.84 0) (effects (font (size 1.27 1.27)) hide)) (pin "1"))

 (symbol (lib_id "working-eagle-import:GND") (at 223.52 119.38 0) (unit 1) (in_bom yes) (on_board yes) (dnp no)
  (property "Reference" "#GND2" (at 223.52 119.38 0) (effects (font (size 1.27 1.27)) hide))
  (property "Value" "GND" (at 220.98 121.92 0) (effects (font (size 1.778 1.5113)) (justify left bottom)))
  (property "Footprint" "" (at 223.52 119.38 0) (effects (font (size 1.27 1.27)) hide))
  (property "Datasheet" "" (at 223.52 119.38 0) (effects (font (size 1.27 1.27)) hide)) (pin "1"))

 (symbol (lib_id "working-eagle-import:2,54/1,0") (at 243.84 53.34 180) (unit 1) (in_bom yes) (on_board yes) (dnp no)
  (property "Reference" "DOOR_OPENED0" (at 244.983 55.1942 0) (effects (font (size 1.778 1.5113)) (justify left bottom)))
  (property "Value" "2,54/1,0" (at 244.983 50.038 0) (effects (font (size 1.778 1.5113)) (justify left bottom) hide))
  (property "Footprint" "working:2,54_1,0" (at 243.84 53.34 0) (effects (font (size 1.27 1.27)) hide))
  (property "Datasheet" "" (at 243.84 53.34 0) (effects (font (size 1.27 1.27)) hide)) (pin "1"))

 (symbol (lib_id "working-eagle-import:RN-XV") (at 193.04 99.06 0) (unit 1) (in_bom yes) (on_board yes) (dnp no)
  (property "Reference" "U$1" (at 160.02 88.9 0) (effects (font (size 1.27 1.0795)) (justify left bottom) hide))
  (property "Value" "RN-XV" (at 160.02 121.92 0) (effects (font (size 1.27 1.0795)) (justify left bottom)))
  (property "Footprint" "working:RN-XV" (at 193.04 99.06 0) (effects (font (size 1.27 1.27)) hide))
  (property "Datasheet" "" (at 193.04 99.06 0) (effects (font (size 1.27 1.27)) hide)) (pin "1") (pin "10") (pin "11") (pin "12") (pin "13") (pin "14") (pin "15") (pin "16") (pin "17") (pin "18") (pin "19") (pin "2") (pin "20") (pin "3") (pin "4") (pin "5") (pin "6") (pin "7") (pin "8") (pin "9"))

 (symbol (lib_id "working-eagle-import:GND") (at 78.74 119.38 0) (unit 1) (in_bom yes) (on_board yes) (dnp no)
  (property "Reference" "#GND1" (at 78.74 119.38 0) (effects (font (size 1.27 1.27)) hide))
  (property "Value" "GND" (at 76.2 121.92 0) (effects (font (size 1.778 1.5113)) (justify left bottom)))
  (property "Footprint" "" (at 78.74 119.38 0) (effects (font (size 1.27 1.27)) hide))
  (property "Datasheet" "" (at 78.74 119.38 0) (effects (font (size 1.27 1.27)) hide)) (pin "1"))

 (symbol (lib_id "working-eagle-import:JP1Q") (at 119.38 101.6 0) (unit 1) (in_bom yes) (on_board yes) (dnp no)
  (property "Reference" "JP1" (at 116.84 106.68 90) (effects (font (size 1.778 1.5113)) (justify left bottom)))
  (property "Value" "JP1Q" (at 123.825 106.68 90) (effects (font (size 1.778 1.5113)) (justify left bottom) hide))
  (property "Footprint" "working:JP1" (at 119.38 101.6 0) (effects (font (size 1.27 1.27)) hide))
  (property "Datasheet" "" (at 119.38 101.6 0) (effects (font (size 1.27 1.27)) hide)) (pin "1") (pin "2"))

 (symbol (lib_id "working-eagle-import:R-US_0207/12") (at 162.56 139.7 0) (unit 1) (in_bom yes) (on_board yes) (dnp no)
  (property "Reference" "R2" (at 158.75 138.2014 0) (effects (font (size 1.778 1.5113)) (justify left bottom)))
  (property "Value" "22k" (at 158.75 143.002 0) (effects (font (size 1.778 1.5113)) (justify left bottom)))
  (property "Footprint" "working:0207_12" (at 162.56 139.7 0) (effects (font (size 1.27 1.27)) hide))
  (property "Datasheet" "" (at 162.56 139.7 0) (effects (font (size 1.27 1.27)) hide)) (pin "1") (pin "2"))

 (symbol (lib_id "working-eagle-import:2,54/1,0") (at 38.1 91.44 0) (unit 1) (in_bom yes) (on_board yes) (dnp no)
  (property "Reference" "PAD_5V0" (at 36.957 89.5858 0) (effects (font (size 1.778 1.5113)) (justify left bottom)))
  (property "Value" "2,54/1,0" (at 36.957 94.742 0) (effects (font (size 1.778 1.5113)) (justify left bottom) hide))
  (property "Footprint" "working:2,54_1,0" (at 38.1 91.44 0) (effects (font (size 1.27 1.27)) hide))
  (property "Datasheet" "" (at 38.1 91.44 0) (effects (font (size 1.27 1.27)) hide)) (pin "1"))

 (symbol (lib_id "working-eagle-import:2N3904") (at 175.26 139.7 0) (unit 1) (in_bom yes) (on_board yes) (dnp no)
  (property "Reference" "Q1" (at 165.1 132.08 0) (effects (font (size 1.778 1.5113)) (justify left bottom)))
  (property "Value" "2N3904" (at 165.1 134.62 0) (effects (font (size 1.778 1.5113)) (justify left bottom)))
  (property "Footprint" "working:TO92" (at 175.26 139.7 0) (effects (font (size 1.27 1.27)) hide))
  (property "Datasheet" "" (at 175.26 139.7 0) (effects (font (size 1.27 1.27)) hide)) (pin "1") (pin "2") (pin "3"))

 (symbol (lib_id "working-eagle-import:R-US_0207/12") (at 223.52 109.22 90) (unit 1) (in_bom yes) (on_board yes) (dnp no)
  (property "Reference" "R3" (at 222.0214 113.03 0) (effects (font (size 1.778 1.5113)) (justify left bottom)))
  (property "Value" "10k" (at 226.822 113.03 0) (effects (font (size 1.778 1.5113)) (justify left bottom)))
  (property "Footprint" "working:0207_12" (at 223.52 109.22 0) (effects (font (size 1.27 1.27)) hide))
  (property "Datasheet" "" (at 223.52 109.22 0) (effects (font (size 1.27 1.27)) hide)) (pin "1") (pin "2"))

 (symbol (lib_id "working-eagle-import:CPOL-USE2,5-6E") (at 99.06 101.6 0) (unit 1) (in_bom yes) (on_board yes) (dnp no)
  (property "Reference" "COUT0" (at 100.076 100.965 0) (effects (font (size 1.778 1.5113)) (justify left bottom)))
  (property "Value" "10u" (at 100.076 105.791 0) (effects (font (size 1.778 1.5113)) (justify left bottom)))
  (property "Footprint" "working:E2,5-6E" (at 99.06 101.6 0) (effects (font (size 1.27 1.27)) hide))
  (property "Datasheet" "" (at 99.06 101.6 0) (effects (font (size 1.27 1.27)) hide))
  (pin "+")
  (pin "-"))

 (sheet_instances (path "" (page "1"))))
